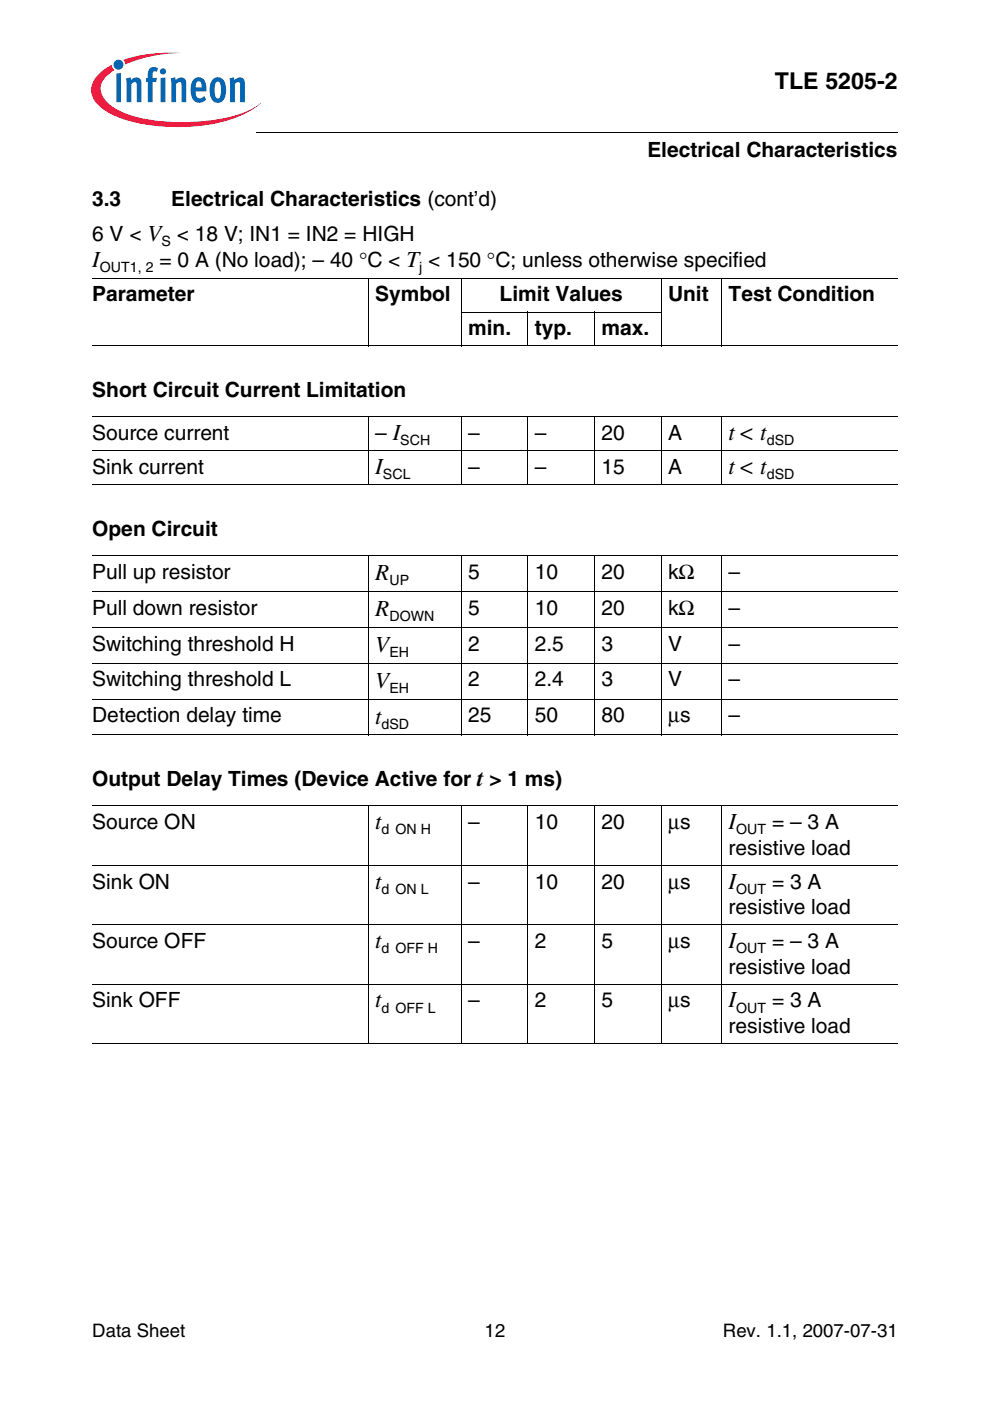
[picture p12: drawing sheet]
<svg xmlns="http://www.w3.org/2000/svg" width="210mm" height="297mm" viewBox="0 0 210 297" stroke-linecap="round" stroke-linejoin="round" font-family="sans-serif">
<circle cx="25.1" cy="13.7" r="1.06" fill="#0166b3"/>
<g fill="#ed1a40">
<path d="M26.1 12.7l.8-.3a31.7 31.7 0 0 1 11.7-1.2 31 31 0 0 0-11.4 2.2l-.6 .3z"/>
<path d="M20.7 15.9l1.3-1.1 1.7-1.1 .2 .7 .4 .5a4.8 4.8 0 0 0-3 4.1 6.1 6.1 0 0 0 3.8 4.4 31.1 31.1 0 0 0 15.1 2.5 30.9 30.9 0 0 0 13.5-3l1.6-1.1a19.2 19.2 0 0 1-10.1 4.5 41 41 0 0 1-19.9-1.3 9.9 9.9 0 0 1-5.6-4.2 4.2 4.2 0 0 1 1-4.9z"/>
</g>
<g fill="#0166b3">
<path d="M24.7 15.6l1-.1v6.2h-1z"/>
<path d="M26.7 16.6l.9-.2 .2 .6a1.19 1.19 0 0 1 1.4-.6 1.19 1.19 0 0 1 .8 1.3v4h-1v-4a.4 .4 0 0 0-.7-.3l-.5 .5v3.8h-.9z"/>
<path d="M31.8 14.5l.8-.3 .7 .2 .2 .1-.3 .8-.1-.1a.46 .46 0 0 0-.7 .2v1.1h.9l-.2 .9h-.7v4.3h-1.1v-4.3h-.3v-.9h.3v-.7a1.72 1.72 0 0 1 .5-1.3z"/>
<path d="M36.2 16.6l.9-.2 .2 .6a1.19 1.19 0 0 1 1.4-.6 1.19 1.19 0 0 1 .8 1.3v4h-1l-.1-4a.4 .4 0 0 0-.6-.3l-.5 .5v3.8h-1z"/>
<path d="M48.7 16.6l.9-.2 .1 .6a1.19 1.19 0 0 1 1.4-.6 1.19 1.19 0 0 1 .8 1.3v4h-1v-4a.4 .4 0 0 0-.6-.3l-.5 .5v3.8h-1z"/>
<path d="M33.9 15.1a.66 .66 0 0 1 1.3 0 .66 .66 0 0 1-1.3 0zM34.1 16.6l1-.2v5.3h-1z"/>
<path d="M41.1 16.8a1.55 1.55 0 0 1 1.7-.3 1.55 1.55 0 0 1 .9 1.5l.1 1.4h-2.3a1.06 1.06 0 0 0 .2 1.1 1.06 1.06 0 0 0 1.1 .2l.5-.3 .4 .7a1.83 1.83 0 0 1-2.1 .6 1.83 1.83 0 0 1-1.1-1.9v-1.7l.2-.7zM41.7 17.4l-.2 1.2h1.3l-.1-.8a.56 .56 0 0 0-.3-.5 .56 .56 0 0 0-.7 .1z"/>
<path d="M45.3 16.7a1.68 1.68 0 0 1 1.8-.1 1.68 1.68 0 0 1 .8 1.7v1.3a1.9 1.9 0 0 1-2.3 2.1 2.85 2.85 0 0 1-1.1-3.2 2.71 2.71 0 0 1 .8-1.8zM45.8 17.4a4.2 4.2 0 0 0 .1 3.3l.3 .2a1.49 1.49 0 0 0 .7-1.8v-.4a1.15 1.15 0 0 0-.7-1.4z"/>
</g>
<path d="M54.4 28v.2z" fill="#000"/>
<g fill="none" stroke="#000" stroke-width=".21">
<path d="M54.4 28.1h136M19.6 59h170.7M78.1 58.9v14.5M97.8 58.9v14.5M140.2 58.9v14.5M153 58.9v14.5M19.6 73.3h170.7M97.7 66.2h42.6M111.9 66.1v7.3M126.1 66.1v7.3M19.6 88.4h170.7M19.6 95.5h170.7"/>
<path d="M78.1 88.3v14.5M97.8 88.3v14.5M111.9 88.3v14.5M126.1 88.3v14.5M140.2 88.3v14.5M153 88.3v14.5M19.6 102.7h170.7M19.6 117.8h170.7M78.1 117.7v38.2M97.8 117.7v38.2M111.9 117.7v38.2M126.1 117.7v38.2"/>
<path d="M140.2 117.7v38.2M153 117.7v38.2M19.6 125.4h170.7M19.6 133h170.7M19.6 140.6h170.7M19.6 148.2h170.7M19.6 155.8h170.7M19.6 170.9h170.7M78.1 170.8v50.5M97.8 170.8v50.5M111.9 170.8v50.5M126.1 170.8v50.5"/>
<path d="M140.2 170.8v50.5M153 170.8v50.5M19.6 183.5h170.7M19.6 196h170.7M19.6 208.7h170.7M19.6 221.2h170.7"/>
</g>
<g font-size="4.9">
<text x="164.3" y="18.8">TLE 5205-2</text>
<text x="19.6" y="56.5">I</text>
<text x="154.5" y="93.3">t&lt; t</text>
<text x="79.5" y="100.5">I</text>
<text x="154.5" y="100.5">t&lt; t</text>
<text x="79.5" y="123">R</text>
<text x="79.5" y="130.6">R</text>
<text x="79.5" y="138.2">V</text>
<text x="79.5" y="145.8">V</text>
<text x="79.5" y="153.4">t</text>
<text x="79.5" y="175.8">t</text>
<text x="154.5" y="175.8">I</text>
<text x="79.5" y="188.4">t</text>
<text x="154.5" y="188.4">I</text>
<text x="79.5" y="201">t</text>
<text x="154.5" y="201">I</text>
<text x="79.5" y="213.6">t</text>
<text x="154.5" y="213.6">I</text>
</g>
<g font-size="4.4">
<text x="137.3" y="33.3">Electrical Characteristics</text>
<text x="19.6" y="43.7">3.3</text>
<text x="36.3" y="43.7">Electrical Characteristics (cont’d)</text>
<text x="19.6" y="51.1">6 V &lt; V &lt; 18 V; IN1 = IN2 = HIGH</text>
<text x="33.8" y="56.5">= 0 A (No load); – 40 °C &lt; T &lt; 150 °C; unless otherwise specified</text>
<text x="19.6" y="63.9">Parameter</text>
<text x="79.5" y="63.9">Symbol</text>
<text x="105.9" y="63.9">Limit Values</text>
<text x="141.7" y="63.9">Unit</text>
<text x="154.5" y="63.9">Test Condition</text>
<text x="99.3" y="71.1">min.</text>
<text x="113.4" y="71.1">typ.</text>
<text x="127.5" y="71.1">max.</text>
<text x="19.6" y="84.2">Short Circuit Current Limitation</text>
<text x="19.6" y="93.3">Source current</text>
<text x="79.5" y="93.3">– I</text>
<text x="99.3" y="93.3">–</text>
<text x="113.4" y="93.3">–</text>
<text x="127.6" y="93.3">20</text>
<text x="141.6" y="93.3">A</text>
<text x="19.6" y="100.5">Sink current</text>
<text x="99.3" y="100.5">–</text>
<text x="113.4" y="100.5">–</text>
<text x="127.6" y="100.5">15</text>
<text x="141.6" y="100.5">A</text>
<text x="19.6" y="113.6">Open Circuit</text>
<text x="19.6" y="122.7">Pull up resistor</text>
<text x="99.3" y="122.7">5</text>
<text x="113.4" y="122.7">10</text>
<text x="127.6" y="122.7">20</text>
<text x="141.6" y="122.7">kΩ</text>
<text x="154.5" y="122.7">–</text>
<text x="19.6" y="130.3">Pull down resistor</text>
<text x="99.3" y="130.3">5</text>
<text x="113.4" y="130.3">10</text>
<text x="127.6" y="130.3">20</text>
<text x="141.6" y="130.3">kΩ</text>
<text x="154.5" y="130.3">–</text>
<text x="19.6" y="137.9">Switching threshold H</text>
<text x="99.3" y="137.9">2</text>
<text x="113.4" y="137.9">2.5</text>
<text x="127.6" y="137.9">3</text>
<text x="141.6" y="137.9">V</text>
<text x="154.5" y="137.9">–</text>
<text x="19.6" y="145.5">Switching threshold L</text>
<text x="99.3" y="145.5">2</text>
<text x="113.4" y="145.5">2.4</text>
<text x="127.6" y="145.5">3</text>
<text x="141.6" y="145.5">V</text>
<text x="154.5" y="145.5">–</text>
<text x="19.6" y="153.1">Detection delay time</text>
<text x="99.3" y="153.1">25</text>
<text x="113.4" y="153.1">50</text>
<text x="127.6" y="153.1">80</text>
<text x="141.6" y="153.1">µs</text>
<text x="154.5" y="153.1">–</text>
<text x="19.6" y="166.7">Output Delay Times (Device Active for t &gt; 1 ms)</text>
<text x="19.6" y="175.8">Source ON</text>
<text x="99.3" y="175.8">–</text>
<text x="113.4" y="175.8">10</text>
<text x="127.6" y="175.8">20</text>
<text x="141.6" y="175.8">µs</text>
<text x="163.7" y="175.8">= – 3 A</text>
<text x="154.5" y="181.2">resistive load</text>
<text x="19.6" y="188.4">Sink ON</text>
<text x="99.3" y="188.4">–</text>
<text x="113.4" y="188.4">10</text>
<text x="127.6" y="188.4">20</text>
<text x="141.6" y="188.4">µs</text>
<text x="163.7" y="188.4">= 3 A</text>
<text x="154.5" y="193.8">resistive load</text>
<text x="19.6" y="201">Source OFF</text>
<text x="99.3" y="201">–</text>
<text x="113.4" y="201">2</text>
<text x="127.6" y="201">5</text>
<text x="141.6" y="201">µs</text>
<text x="163.7" y="201">= – 3 A</text>
<text x="154.5" y="206.4">resistive load</text>
<text x="19.6" y="213.6">Sink OFF</text>
<text x="99.3" y="213.6">–</text>
<text x="113.4" y="213.6">2</text>
<text x="127.6" y="213.6">5</text>
<text x="141.6" y="213.6">µs</text>
<text x="163.7" y="213.6">= 3 A</text>
<text x="154.5" y="219">resistive load</text>
</g>
<g font-size="3.9">
<text x="19.6" y="283.5">Data Sheet</text>
<text x="102.8" y="283.5">12</text>
<text x="153.3" y="283.5">Rev. 1.1, 2007-07-31</text>
</g>
<g font-size="3">
<text x="34.2" y="52.2">S</text>
<text x="21.2" y="57.7">OUT1, 2</text>
<text x="88.9" y="57.7">j</text>
<text x="84.9" y="94.4">SCH</text>
<text x="162.6" y="94.4">dSD</text>
<text x="81.2" y="101.6">SCL</text>
<text x="162.6" y="101.6">dSD</text>
<text x="82.5" y="124.1">UP</text>
<text x="82.5" y="131.7">DOWN</text>
<text x="82.5" y="139.3">EH</text>
<text x="82.5" y="146.9">EH</text>
<text x="80.9" y="154.6">dSD</text>
<text x="80.9" y="176.9">d ON H</text>
<text x="156.1" y="176.9">OUT</text>
<text x="80.9" y="189.5">d ON L</text>
<text x="156.1" y="189.5">OUT</text>
<text x="80.9" y="202.1">d OFF H</text>
<text x="156.1" y="202.1">OUT</text>
<text x="80.9" y="214.7">d OFF L</text>
<text x="156.1" y="214.7">OUT</text>
</g>
</svg>
